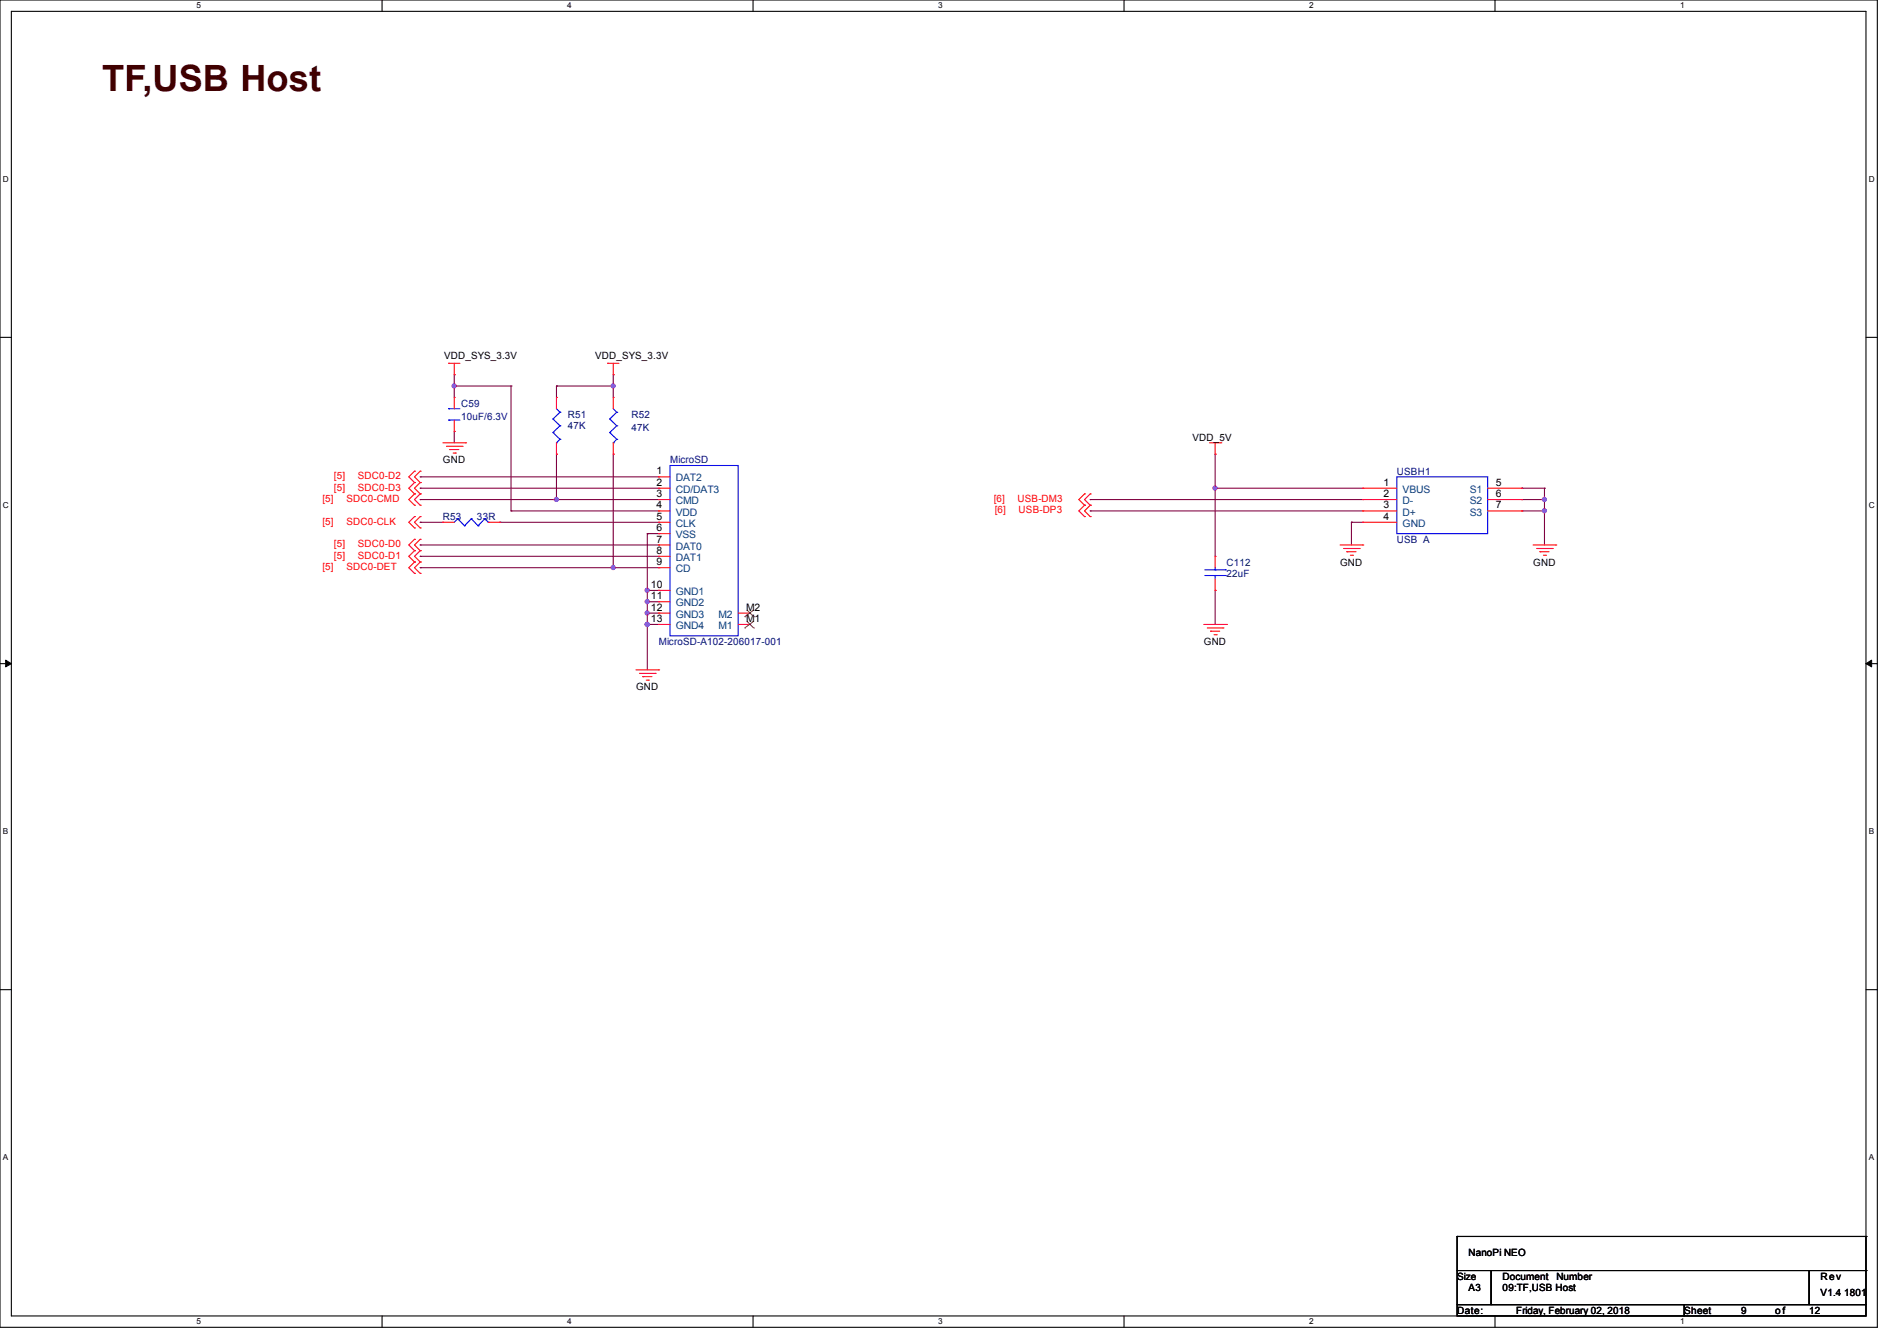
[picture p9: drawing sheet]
<svg xmlns="http://www.w3.org/2000/svg" width="297mm" height="210mm" viewBox="0 0 297 210" stroke-linecap="round" stroke-linejoin="round" font-family="sans-serif">
<path d="M0 0h293.9v207.9h-293.9zM1.8 1.8h290.3v204.3h-290.3z" fill="none" stroke="#000" stroke-width=".17"/>
<g fill="#fff">
<path d="M30.8 .2h.7v1.4h-.7z"/>
<path d="M30.8 206.2h.7v1.4h-.7z"/>
</g>
<path d="M59.8 0v1.8M59.8 206.1v1.8" fill="none" stroke="#000" stroke-width=".17"/>
<g fill="#fff">
<path d="M88.8 .2h.7v1.4h-.7z"/>
<path d="M88.8 206.2h.7v1.4h-.7z"/>
</g>
<path d="M117.9 0v1.8M117.9 206.1v1.8" fill="none" stroke="#000" stroke-width=".17"/>
<g fill="#fff">
<path d="M146.9 .2h.7v1.4h-.7z"/>
<path d="M146.9 206.2h.7v1.4h-.7z"/>
</g>
<path d="M176 0v1.8M176 206.1v1.8" fill="none" stroke="#000" stroke-width=".17"/>
<g fill="#fff">
<path d="M205 .2h.7v1.4h-.7z"/>
<path d="M205 206.2h.7v1.4h-.7z"/>
</g>
<path d="M234.1 0v1.8M234.1 206.1v1.8" fill="none" stroke="#000" stroke-width=".17"/>
<g fill="#fff">
<path d="M263.1 .2h.6v1.4h-.6z"/>
<path d="M263.1 206.2h.6v1.4h-.6z"/>
<path d="M.5 27.3h.9v1.4h-.9z"/>
<path d="M292.6 27.3h.9v1.4h-.9z"/>
<path d="M.5 78.4h.9v1.4h-.9z"/>
<path d="M292.6 78.4h.9v1.4h-.9z"/>
</g>
<path d="M0 52.8h1.8M292.1 52.8h1.8" fill="none" stroke="#000" stroke-width=".17"/>
<g fill="#fff">
<path d="M.5 129.5h.8v1.4h-.8z"/>
<path d="M292.6 129.5h.8v1.4h-.8z"/>
</g>
<path d="M0 103.9h1.8M292.1 103.9h1.8" fill="none" stroke="#000" stroke-width=".17"/>
<path d="M.9 103.4l.9 .5-.9 .5zM292.1 103.9l.9-.5v1z" fill="#000" stroke="#000" stroke-width=".16"/>
<g fill="#fff">
<path d="M.5 180.5h.8v1.4h-.8z"/>
<path d="M292.6 180.5h.8v1.4h-.8z"/>
</g>
<g fill="none" stroke="#000" stroke-width=".17">
<path d="M0 155h1.8M292.1 155h1.8M228.1 199h5.4v5.3h-5.4zM228.1 193.6h.1M228.1 193.6v5.4M228.1 193.6h64M233.5 199h49.8v5.3h-49.8zM283.3 199h8.8v5.3h-8.8zM292.1 193.6h.1M292.1 199h.1M292.1 193.6v5.4M228.1 204.3h35.6v1.8h-35.6z"/>
<path d="M263.7 204.3h28.4v1.8h-28.4z"/>
</g>
<g fill="none" stroke="#800040" stroke-width=".17">
<path d="M71.1 58.7h.1M71.1 58.7v3.5M96 58.7h.1M96 58.7v3.5M65.8 78.2h.1M65.8 76.5h.1M65.8 74.7h.1M65.8 78.2h37.3M65.8 76.5h37.3M65.8 74.7h37.3M71.1 67.6h.1M71.1 60.5h.1"/>
<path d="M71.1 67.6v1.7M71.1 60.5h8.9M80 60.5h.1M80 60.5v19.5M87.1 78.2h.1M87.1 71.1h.1M87.1 60.5h.1M87.1 60.5v1.7M87.1 71.1v7.1M87.1 60.5h8.9M96 71.1h.1M96 60.5h.1"/>
<path d="M96 71.1v17.8M170.7 78.2h.1M170.7 78.2h42.7M190.2 76.5h.1M190.2 71.1h.1M190.2 76.5h23.2M190.2 71.1v16M238.3 76.5h.1M238.3 78.2h.1M238.3 78.2h3.5M238.3 76.5h3.5M241.8 76.5h.1"/>
<path d="M241.8 78.2h.1M241.8 76.5v8.8M65.8 88.9h.1M65.8 81.8h.1M65.8 87.1h.1M65.8 85.3h.1M65.8 88.9h37.3M65.8 81.8h3.5M65.8 87.1h37.3M65.8 85.3h37.3M78.2 81.8h.1M78.2 81.8h24.9"/>
<path d="M80 80h.1M80 80h23.1M96 88.9h.1M101.3 83.6h.1M101.3 92.5h.1M101.3 94.2h.1M101.3 96h.1M101.3 97.8h.1M101.3 83.6h1.8M101.3 83.6v21.3M101.3 94.2h1.8M101.3 96h1.8"/>
<path d="M101.3 97.8h1.8M101.3 92.5h1.8M170.7 80h.1M170.7 80h42.7M190.2 92.5h.1M190.2 92.5v5.3M211.6 81.8h.1M211.6 81.8h1.8M211.6 81.8v3.5M238.3 80h.1M238.3 80h3.5M241.8 80h.1"/>
</g>
<g fill="#f0f" stroke="#f0f" stroke-width=".17">
<circle cx="87.1" cy="78.2" r=".32"/>
<circle cx="71.1" cy="60.4" r=".32"/>
<circle cx="101.3" cy="92.4" r=".32"/>
<circle cx="101.3" cy="94.2" r=".32"/>
<circle cx="101.3" cy="96" r=".32"/>
<circle cx="101.3" cy="97.8" r=".32"/>
<circle cx="96" cy="88.9" r=".32"/>
<circle cx="96" cy="60.4" r=".32"/>
<circle cx="190.2" cy="76.4" r=".32"/>
<circle cx="241.8" cy="78.2" r=".32"/>
<circle cx="241.8" cy="80" r=".32"/>
</g>
<g fill="none" stroke="#f00" stroke-width=".17">
<path d="M70.2 56.9h.1M70.2 56.9h1.8M71.1 58.7h.1M71.1 56.9v1.8M95.1 56.9h.1M95.1 56.9h1.8M96 58.7h.1M96 56.9v1.8M64.9 77.3h.1M64.9 75.6h.1M64.9 79.1h.1M64.9 73.8h.1"/>
<path d="M64.9 75.6l-.9 .9 .9 .8M64.9 77.3l-.9 .9 .9 .9M64.9 73.8l-.9 .9 .9 .9M65.8 77.3h.1M65.8 75.6h.1M65.8 79.1h.1M65.8 73.8h.1M65.8 75.6l-.9 .9 .9 .8M65.8 77.3l-.9 .9 .9 .9M65.8 73.8l-.9 .9 .9 .9M69.3 69.3h3.6M69.9 69.9h2.4"/>
<path d="M70.4 70.4h.1M70.4 70.4h1.4M71 71h.3M71.1 62.2h.1M71.1 67.6h.1M71.1 62.2v1.8M71.1 65.8v1.8M71.3 71h.1M72.3 69.9h.1M72.9 69.3h.1M87.1 62.2h.1M87.1 71.1h.1"/>
<path d="M87.1 62.2v1.8M87.1 69.3v1.8M96 62.2h.1M96 71.1h.1M96 62.2v1.8M96 69.3v1.8M103.1 74.7h.1M103.1 76.5h.1M103.1 78.2h.1M103.1 76.5h1.8M103.1 78.2h1.8M103.1 74.7h1.8"/>
<path d="M169.8 79.1h.1M169.8 77.3h.1M169.8 79.1l-.9 .9 .9 .9M169.8 77.3l-.9 .9 .9 .9M170.7 79.1h.1M170.7 77.3h.1M170.7 79.1l-.9 .9 .9 .9M170.7 77.3l-.9 .9 .9 .9M189.4 69.3h1.7M190.2 71.1h.1M190.2 69.3v1.8M191.1 69.3h.1"/>
<path d="M213.4 76.5h.1M213.4 78.2h.1M213.4 76.5h5.3M213.4 78.2h5.3M232.9 76.5h5.4M232.9 78.2h5.4M238.3 76.5h.1M238.3 78.2h.1M64.9 82.7h.1M64.9 80.9h.1M64.9 86.2h.1M64.9 84.5h.1"/>
<path d="M64.9 88h.1M64.9 89.8h.1M64.9 80.9l-.9 .9 .9 .9M64.9 84.5l-.9 .8 .9 .9M64.9 86.2l-.9 .9 .9 .9M64.9 88l-.9 .9 .9 .9M65.8 82.7h.1M65.8 80.9h.1M65.8 86.2h.1M65.8 84.5h.1M65.8 88h.1M65.8 89.8h.1"/>
<path d="M65.8 80.9l-.9 .9 .9 .9M65.8 84.5l-.9 .8 .9 .9M65.8 86.2l-.9 .9 .9 .9M65.8 88l-.9 .9 .9 .9M69.3 81.8h.1M69.3 81.8h1.8M76.5 81.8h1.7M78.2 81.8h.1M103.1 80h.1M103.1 81.8h.1M103.1 83.6h.1M103.1 85.3h.1"/>
<path d="M103.1 87.1h.1M103.1 88.9h.1M103.1 92.5h.1M103.1 94.2h.1M103.1 96h.1M103.1 97.8h.1M103.1 97.8h1.8M103.1 85.3h1.8M103.1 80h1.8M103.1 81.8h1.8M103.1 83.6h1.8M103.1 87.1h1.8"/>
<path d="M103.1 88.9h1.8M103.1 92.5h1.8M103.1 94.2h1.8M103.1 96h1.8M115.6 97.8h1.7M115.6 96h1.7M117.3 97.8h.1M117.3 96h.1M169.8 80.9h.1M170.7 80.9h.1M188.5 97.8h3.5M189 98.3h2.5"/>
<path d="M189.5 98.8h.1M189.5 98.8h1.5M190.1 99.4h.3M190.2 87.1h.1M190.2 92.5h.1M190.2 87.1v1.8M190.2 90.7v1.8M190.4 99.4h.1M191.5 98.3h.1M192 97.8h.1M209.8 85.3h3.6M210.4 85.9h2.4"/>
<path d="M210.9 86.4h.1M210.9 86.4h1.4M211.4 87h.4M211.8 87h.1M212.8 85.9h.1M213.4 85.3h.1M213.4 80h.1M213.4 81.8h.1M213.4 80h5.3M213.4 81.8h5.3M232.9 80h5.4M238.3 80h.1"/>
<path d="M240 85.3h3.6M240.6 85.9h2.4M241.1 86.4h.1M241.1 86.4h1.4M241.6 87h.4M242 87h.1M243 85.9h.1M243.6 85.3h.1M99.6 104.9h3.5M100.1 105.5h2.5M100.6 106h.1M100.6 106h1.5"/>
<path d="M101.2 106.5h.3M101.5 106.5h.1M102.6 105.5h.1M103.1 104.9h.1"/>
</g>
<g fill="none" stroke="#00f" stroke-width=".17">
<path d="M70.2 64h.1M70.2 65.8h.1M70.2 64h1.8M70.2 65.8h1.8M86.6 65.6h.1M86.6 67.7h.1M86.6 65.6l1.1 1.1M86.6 67.7l1.1 1.1M87.1 69.3h.1M87.1 64l.6 .6M87.7 64.6h.1M87.7 66.7h.1"/>
<path d="M87.7 68.8h.1M87.7 64.6l-1.1 1M87.7 66.7l-1.1 1M87.7 68.8l-.6 .5M95.5 65.6h.1M95.5 67.7h.1M95.5 65.6l1.1 1.1M95.5 67.7l1.1 1.1M96 69.3h.1M96 64l.6 .6M96.6 64.6h.1M96.6 66.7h.1"/>
<path d="M96.6 68.8h.1M96.6 64.6l-1.1 1M96.6 66.7l-1.1 1M96.6 68.8l-.6 .5M104.9 72.9h10.7v26.7h-10.7zM218.7 74.7h14.2v8.9h-14.2zM71.7 81.2h.1M71.7 81.2l-.6 .6M71.7 81.2l1 1.1M72.7 82.3h.1M73.8 81.2h.1M73.8 81.2l-1.1 1.1"/>
<path d="M73.8 81.2l1 1.1M74.8 82.3h.1M75.9 81.2h.1M75.9 81.2l-1.1 1.1M75.9 81.2l.6 .6M76.5 81.8h.1M188.6 90.1h3.3M188.6 89.2h3.3M190.2 89.2h.1M190.2 90.1h.1M190.2 88.9v.3M190.2 90.1v.6"/>
<path d="M191.9 90.1h.1M191.9 89.2h.1"/>
</g>
<path d="M116.6 98.3h.1M116.6 96.6h.1M116.9 97.3l1.1 1M116.9 95.5l1.1 1.1M118 98.3h.1M118 96.6h.1M118 97.3l-1.4 1M118 95.5l-1.4 1.1" fill="none" stroke="#804000" stroke-width=".16"/>
<text font-size="5.7" fill="#400000" x="16" y="14.2">TF,USB Host</text>
<g font-size="1.6">
<text x="69.5" y="56.2">VDD_SYS_3.3V</text>
<text x="93.2" y="56.2">VDD_SYS_3.3V</text>
<text x="186.7" y="69">VDD_5V</text>
<text x="69.3" y="72.6">GND</text>
<text x="102.8" y="74.3">1</text>
<text x="102.8" y="76.1">2</text>
<text x="102.8" y="77.9">3</text>
<text x="216.6" y="76.1">1</text>
<text x="216.6" y="77.9">2</text>
<text x="234.2" y="76.1">5</text>
<text x="234.2" y="77.9">6</text>
<text x="102.8" y="79.6">4</text>
<text x="102.8" y="81.4">5</text>
<text x="102.8" y="83.2">6</text>
<text x="216.6" y="79.6">3</text>
<text x="216.6" y="81.4">4</text>
<text x="234.2" y="79.6">7</text>
<text x="102.8" y="85">7</text>
<text x="102.8" y="86.7">8</text>
<text x="102.8" y="88.5">9</text>
<text x="209.8" y="88.6">GND</text>
<text x="240" y="88.6">GND</text>
<text x="101.9" y="92.1">10</text>
<text x="101.9" y="93.9">11</text>
<text x="101.9" y="95.6">12</text>
<text x="116.8" y="95.6">M2</text>
<text x="101.9" y="97.4">13</text>
<text x="116.8" y="97.4">M1</text>
<text x="188.5" y="101">GND</text>
<text x="99.6" y="108.1">GND</text>
<text x="229.9" y="196.7">NanoPi NEO</text>
<text x="228.1" y="200.4">Size</text>
<text x="229.9" y="202.2">A3</text>
<text x="235.2" y="200.4">Document</text>
<text x="235.3" y="202.2">09:TF,USB Host</text>
<text x="243.7" y="200.4">Number</text>
<text x="285" y="200.4">Rev</text>
<text x="285" y="202.9">V1.4 1801</text>
<text x="228.1" y="205.7">Date:</text>
<text x="237.4" y="205.7">Friday, February 02, 2018</text>
<text x="263.7" y="205.7">Sheet</text>
<text x="272.6" y="205.7">9</text>
<text x="277.9" y="205.7">o f</text>
<text x="283.3" y="205.7">12</text>
</g>
<g font-size="1.6" fill="#000080">
<text x="72.2" y="63.7">C59</text>
<text x="72.2" y="65.8">10uF/6.3V</text>
<text x="88.9" y="65.4">R51</text>
<text x="98.9" y="65.4">R52</text>
<text x="88.9" y="67.2">47K</text>
<text x="98.9" y="67.6">47K</text>
<text x="104.9" y="72.6">MicroSD</text>
<text x="218.7" y="74.3">USBH1</text>
<text x="69.3" y="81.4">R53</text>
<text x="74.7" y="81.4">33R</text>
<text x="192" y="88.6">C112</text>
<text x="218.7" y="85">USB A</text>
<text x="192" y="90.3">22uF</text>
<text x="103.1" y="101">MicroSD-A102-206017-001</text>
</g>
<g font-size="1.6" fill="#f00">
<text x="52.3" y="76.8">[5]</text>
<text x="52.3" y="75.1">[5]</text>
<text x="56" y="76.8">SDC0-D3</text>
<text x="56" y="75.1">SDC0-D2</text>
<text x="50.5" y="78.6">[5]</text>
<text x="50.5" y="82.2">[5]</text>
<text x="54.2" y="78.6">SDC0-CMD</text>
<text x="54.2" y="82.2">SDC0-CLK</text>
<text x="155.6" y="78.6">[6]</text>
<text x="155.8" y="80.4">[6]</text>
<text x="159.3" y="78.6">USB-DM3</text>
<text x="159.5" y="80.4">USB-DP3</text>
<text x="50.5" y="89.3">[5]</text>
<text x="52.3" y="85.7">[5]</text>
<text x="52.3" y="87.5">[5]</text>
<text x="54.2" y="89.3">SDC0-DET</text>
<text x="56" y="85.7">SDC0-D0</text>
<text x="56" y="87.5">SDC0-D1</text>
</g>
<g font-size="1.6" fill="#004080">
<text x="105.8" y="75.4">DAT2</text>
<text x="105.8" y="77.2">CD/DAT3</text>
<text x="219.6" y="77.2">VBUS</text>
<text x="230.1" y="77.2">S1</text>
<text x="105.8" y="79">CMD</text>
<text x="105.8" y="80.7">VDD</text>
<text x="105.8" y="82.5">CLK</text>
<text x="219.6" y="79">D-</text>
<text x="219.6" y="80.7">D+</text>
<text x="219.6" y="82.5">GND</text>
<text x="230.1" y="79">S2</text>
<text x="230.1" y="80.7">S3</text>
<text x="105.8" y="84.3">VSS</text>
<text x="105.8" y="86.1">DAT0</text>
<text x="105.8" y="87.8">DAT1</text>
<text x="105.8" y="89.6">CD</text>
<text x="105.8" y="93.2">GND1</text>
<text x="105.8" y="95">GND2</text>
<text x="105.8" y="96.7">GND3</text>
<text x="105.8" y="98.5">GND4</text>
<text x="112.5" y="98.5">M1</text>
<text x="112.5" y="96.7">M2</text>
</g>
<g font-size="1.3">
<text x="30.8" y="1.3">5</text>
<text x="88.8" y="1.3">4</text>
<text x="146.9" y="1.3">3</text>
<text x="205" y="1.3">2</text>
<text x="263.1" y="1.3">1</text>
<text x=".5" y="28.4">D</text>
<text x="292.6" y="28.4">D</text>
<text x=".5" y="79.5">C</text>
<text x="292.6" y="79.5">C</text>
<text x=".5" y="130.6">B</text>
<text x="292.6" y="130.6">B</text>
<text x=".5" y="181.7">A</text>
<text x="292.6" y="181.7">A</text>
<text x="30.8" y="207.4">5</text>
<text x="88.8" y="207.4">4</text>
<text x="146.9" y="207.4">3</text>
<text x="205" y="207.4">2</text>
<text x="263.1" y="207.4">1</text>
</g>
</svg>
